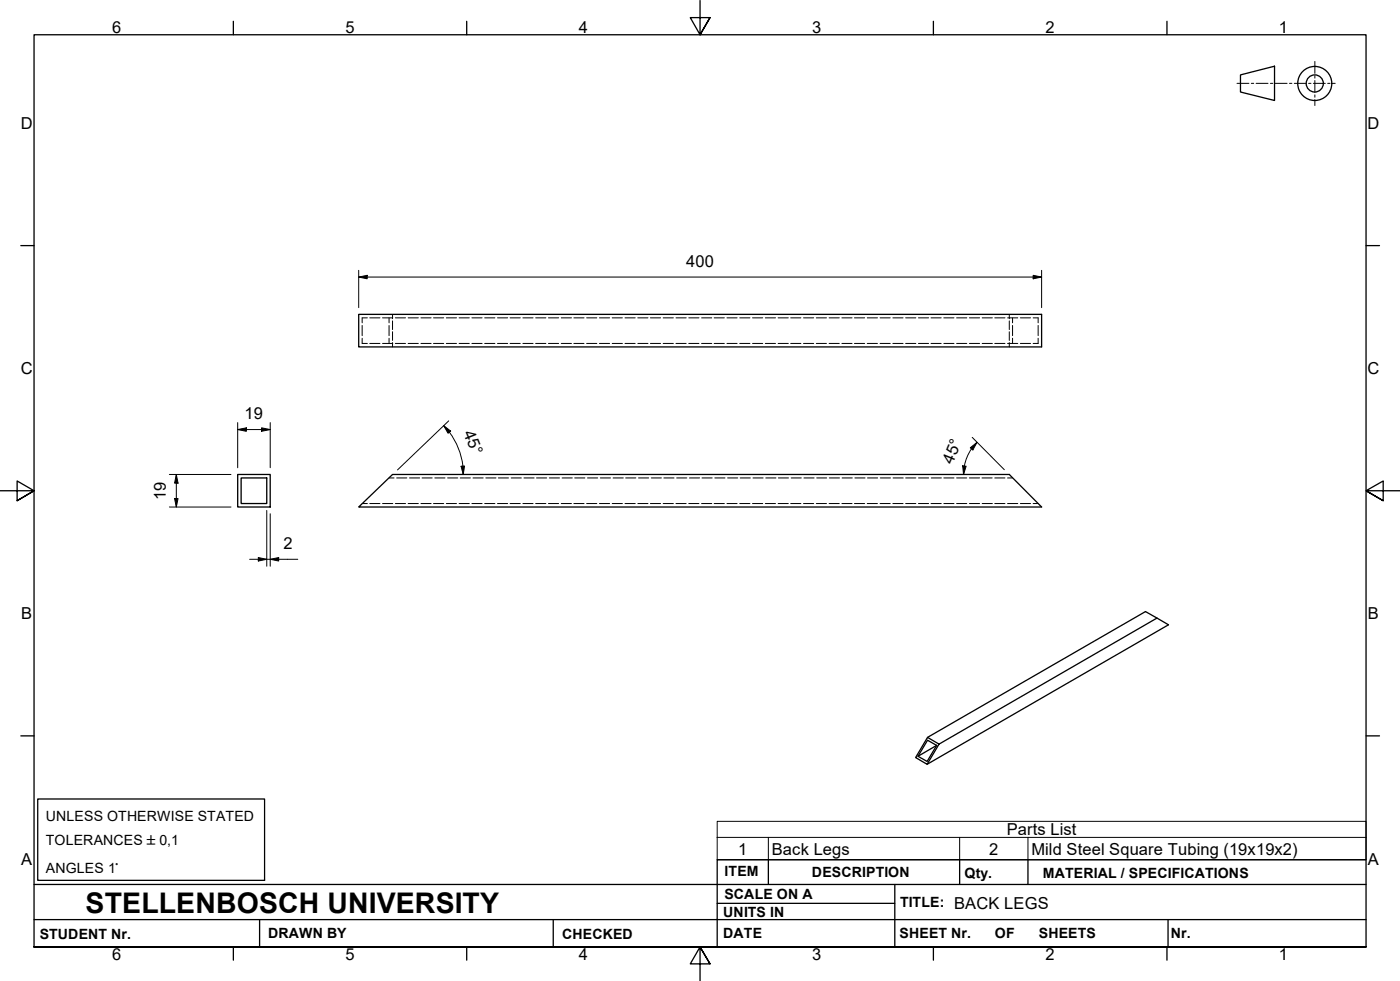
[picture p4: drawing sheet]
<svg xmlns="http://www.w3.org/2000/svg" width="410mm" height="287mm" viewBox="0 0 410 287" stroke-linecap="round" stroke-linejoin="round" font-family="sans-serif">
<!-- layer: Hidden Edges(ISO) -->
<g fill="none" stroke="#000" stroke-width=".29">
<path d="M106 95.3v2.9M106 99v1.5h1.6M107.6 93h-1.6v1.5M108.3 93h3M112 93h3M113.9 93v1.5M113.9 95.3v2.9M113.9 99v1.5M114.9 92v1.3M114.9 93.9v2.6M114.9 97.1v2.5M115.8 93h2.9"/>
<path d="M119.5 93h3M123.3 93h2.9M126.9 93h3M130.7 93h3M134.4 93h3M138.2 93h3M141.9 93h3M145.7 93h3M149.4 93h2.9M153.1 93h3M156.8 93h3M160.6 93h3"/>
<path d="M164.3 93h3M168 93h3M171.8 93h3M175.5 93h3M179.3 93h2.9M183 93h3M186.8 93h2.9M190.4 93h3M194.2 93h3M197.9 93h3M201.7 93h3M205.4 93h3"/>
<path d="M209.1 93h3M212.9 93h2.9M216.6 93h3M220.3 93h3M224.1 93h3M227.8 93h3M231.5 93h3M235.3 93h3M239 93h3M242.8 93h2.9M246.5 93h3M250.2 93h3"/>
<path d="M253.9 93h3M257.7 93h3M261.4 93h3M265.2 93h3M268.9 93h3M272.6 93h3M276.4 93h2.9M280.1 93h3M283.8 93h3M287.6 93h3M291.3 93h3M295 93h3"/>
<path d="M295.5 92v1.3M295.5 93.9v2.6M295.5 97.1v2.5M296.5 93v1.5M296.5 95.3v2.9M296.5 99v1.5M298.8 93h3M302.5 93h1.5v1.5M304 95.3v2.9M304 99v1.5h-1.5M108.3 100.5h3M112 100.5h3"/>
<path d="M114.9 100.3v1.3M115.8 100.5h2.9M119.5 100.5h3M123.3 100.5h2.9M126.9 100.5h3M130.7 100.5h3M134.4 100.5h3M138.2 100.5h3M141.9 100.5h3M145.7 100.5h3M149.4 100.5h2.9M153.1 100.5h3"/>
<path d="M156.8 100.5h3M160.6 100.5h3M164.3 100.5h3M168 100.5h3M171.8 100.5h3M175.5 100.5h3M179.3 100.5h2.9M183 100.5h3M186.8 100.5h2.9M190.4 100.5h3M194.2 100.5h3M197.9 100.5h3"/>
<path d="M201.7 100.5h3M205.4 100.5h3M209.1 100.5h3M212.9 100.5h2.9M216.6 100.5h3M220.3 100.5h3M224.1 100.5h3M227.8 100.5h3M231.5 100.5h3M235.3 100.5h3M239 100.5h3M242.8 100.5h2.9"/>
<path d="M246.5 100.5h3M250.2 100.5h3M253.9 100.5h3M257.7 100.5h3M261.4 100.5h3M265.2 100.5h3M268.9 100.5h3M272.6 100.5h3M276.4 100.5h2.9M280.1 100.5h3M283.8 100.5h3M287.6 100.5h3"/>
<path d="M291.3 100.5h3M295 100.5h3M295.5 100.3v1.3M298.8 100.5h3M113.9 139.9h1.5M116.1 139.9h3M119.9 139.9h3M123.6 139.9h3M127.3 139.9h3M131.1 139.9h2.9M134.7 139.9h3M138.5 139.9h3"/>
<path d="M142.2 139.9h3M145.9 139.9h3M149.7 139.9h3M153.4 139.9h3M157.1 139.9h3M160.8 139.9h3M164.6 139.9h3M168.3 139.9h3M172 139.9h3M175.8 139.9h3M179.5 139.9h3M183.2 139.9h3"/>
<path d="M186.9 139.9h3M190.7 139.9h3M194.4 139.9h3M198.1 139.9h3M201.9 139.9h3M205.5 139.9h3M209.3 139.9h3M213 139.9h3M216.7 139.9h3M220.5 139.9h3M224.2 139.9h3M227.9 139.9h3"/>
<path d="M231.6 139.9h3M235.4 139.9h3M239.1 139.9h3M242.8 139.9h3M246.6 139.9h3M250.3 139.9h3M254 139.9h3M257.7 139.9h3M261.5 139.9h3M265.2 139.9h3M268.9 139.9h3M272.7 139.9h3"/>
<path d="M276.4 139.9h2.9M280.1 139.9h3M283.8 139.9h3M287.5 139.9h3M291.3 139.9h3M295 139.9h1.5M106 147.4h1.6M108.3 147.4h3M112 147.4h3M115.8 147.4h2.9M119.5 147.4h3M123.3 147.4h2.9"/>
<path d="M126.9 147.4h3M130.7 147.4h3M134.4 147.4h3M138.2 147.4h3M141.9 147.4h3M145.7 147.4h3M149.4 147.4h2.9M153.1 147.4h3M156.8 147.4h3M160.6 147.4h3M164.3 147.4h3M168 147.4h3"/>
<path d="M171.8 147.4h3M175.5 147.4h3M179.3 147.4h2.9M183 147.4h3M186.8 147.4h2.9M190.4 147.4h3M194.2 147.4h3M197.9 147.4h3M201.7 147.4h3M205.4 147.4h3M209.1 147.4h3M212.9 147.4h2.9"/>
<path d="M216.6 147.4h3M220.3 147.4h3M224.1 147.4h3M227.8 147.4h3M231.5 147.4h3M235.3 147.4h3M239 147.4h3M242.8 147.4h2.9M246.5 147.4h3M250.2 147.4h3M253.9 147.4h3M257.7 147.4h3"/>
<path d="M261.4 147.4h3M265.2 147.4h3M268.9 147.4h3M272.6 147.4h3M276.4 147.4h2.9M280.1 147.4h3M283.8 147.4h3M287.6 147.4h3M291.3 147.4h3M295 147.4h3M298.8 147.4h3M302.5 147.4h1.5"/>
</g>
<!-- layer: Visible Edges(ISO) -->
<path d="M105 92h200v9.6h-200zM69.6 138.9h9.5v9.5h-9.5zM70.6 139.9h7.5v7.5h-7.5zM105 148.4l9.9-9.5h180.6l9.5 9.5zM338.8 180.9l-63.8 36.9M271.6 215.9l63.8-36.9 6.7 3.9-70.6 40.8M271.6 215.9l3.4 1.9-3.5 5.9-3.4-1.9zM271.6 216.7l2.7 1.5-2.8 4.7-2.7-1.5zM274.3 218.2l-5.5 3.2" fill="none" stroke="#000" stroke-width=".38"/>
<!-- layer: Symbols(ISO) -->
<path d="M210 245.1v-4.7h190v4.7M210 245.1v6.6h190v-6.6M210 245.1h190M225 245.1v6.6M281 245.1v6.6M301 245.1v6.6" fill="none" stroke="#000" stroke-width=".29"/>
<!-- layer: Border_0 -->
<g fill="none" stroke="#000" stroke-width=".38">
<path d="M68.3 6.2v4M136.7 6.2v4M205 .1v10.1l-2.9-5h5.8l-2.9 5 2.9-5M273.3 6.2v4M341.7 6.2v4M6.1 71.9h3.9M400 71.9h3.9M0 143.7h10l-5-2.9v5.8l5-2.9-5 2.9M410 143.7h-10l5-2.9v5.8l-5-2.9 5 2.9M6.1 215.4h3.9M400 215.4h3.9M10 277.2v-267h390v267h-390h390"/>
<path d="M68.3 277.2v3.9M136.7 277.2v3.9M273.3 277.2v3.9M341.7 277.2v3.9M207.9 282.1l-2.9-4.9 2.9 4.9h-5.8l2.9-4.9v10"/>
</g>
<!-- layer: Sketch Geometry(ISO) -->
<g fill="none" stroke="#000" stroke-width=".38">
<path d="M363.2 21.9l10-2.5v10l-10-2.5zM11 233.9h66.5v23.8h-66.5zM10 258.9h390M225 251.7v7.2M262 258.9v18.3M281 251.7v7.2M301 251.7v7.2M400 251.7h-190v25.5M10 277.2h390M10 269.2h390M76 269.2v8M162 269.2v8"/>
<path d="M210 264.4h52M342 269.2v8"/>
<circle cx="385" cy="24.4" r="5"/>
<circle cx="385" cy="24.4" r="2.51"/>
</g>
<g fill="none" stroke="#000" stroke-width=".29">
<path d="M385 18v3.5M362.2 24.4h3.5M366.4 24.4h.7M367.8 24.4h3.5M372 24.4h.7M373.4 24.4h3.5M377.6 24.4h.7M379 24.4h3.5M383.2 24.4h.7M384.6 24.4h3.4M385 22.2v.7M385 23.6v3.5"/>
<path d="M385 27.8v.7M385 29.2v1.7M388.7 24.4h.7M390.1 24.4h.9"/>
</g>
<!-- layer: Dimensions(ISO) -->
<g fill="none" stroke="#000" stroke-width=".29">
<path d="M105 79.1v11M305 79.1v11M105 81.1l2.5-.5v1zM105 81.1h200M302.5 80.6l2.5 .5-2.5 .5zM49.6 138.9h18M51.6 138.9l.5 2.5h-1zM51.6 138.9v9.5M69.6 125.7l2.5-.5v1.1zM69.6 125.7h9.5M69.6 123.7v13.2M76.6 125.2l2.5 .5-2.5 .6z"/>
<path d="M79.1 123.7v13.2M129.9 124.6l2.1 1.6-.8 .6zM129.9 124.6a20.5 20.5 0 0 1 5.6 11.8M131.4 123.2l-15 14.4M135 136.5l1-.1-.4 2.5zM135.5 136.4l.1 2.5M281.9 136.3l1 .2-.8 2.4zM282.4 136.4l-.3 2.5M284.1 131.1l2-1.6-1.2 2.2zM284.7 128l9.4 9.5M286.1 129.5l-1.7 1.9a13.4 13.4 0 0 0-2 5M49.6 148.4h18"/>
<path d="M51.1 145.9h1l-.5 2.5zM78.1 149.4v16.3M79.1 150.4v15.3M73.1 163.7h14.1M75.6 163.2l2.5 .5-2.5 .5zM79.1 163.7l2.5-.5v1z"/>
</g>
<path d="M105 81.1l2.5-.5v1zM302.5 80.6l2.5 .5-2.5 .5zM69.6 125.7l2.5-.5v1.1zM76.6 125.2l2.5 .5-2.5 .6zM129.9 124.6l2.1 1.6-.8 .6zM135 136.5l1-.1-.4 2.5zM281.9 136.3l1 .2-.8 2.4zM284.1 131.1l2-1.6-1.2 2.2zM51.1 145.9h1l-.5 2.5zM51.6 138.9l.5 2.5h-1zM75.6 163.2l2.5 .5-2.5 .5zM79.1 163.7l2.5-.5v1z" fill="#000"/>
<text font-size="8.3" x="25.1" y="267.2">STELLENBOSCH UNIVERSITY</text>
<g font-size="4.8">
<text x="32.8" y="9.7">6</text>
<text x="101.2" y="9.7">5</text>
<text x="169.5" y="9.7">4</text>
<text x="237.8" y="9.7">3</text>
<text x="306.1" y="9.7">2</text>
<text x="374.5" y="9.7">1</text>
<text x="6.1" y="37.8">D</text>
<text x="400.4" y="37.8">D</text>
<text x="200.9" y="78.1">400</text>
<text x="6.1" y="109.6">C</text>
<text x="400.4" y="109.6">C</text>
<text x="71.6" y="122.7">19</text>
<text x="135.6" y="126.6" transform="rotate(68 135.6 126.6)">45°</text>
<text x="278.9" y="136" transform="rotate(-68 278.9 136)">45°</text>
<text x="48.6" y="146.4" transform="rotate(-90 48.6 146.4)">19</text>
<text x="83" y="160.7">2</text>
<text x="6.2" y="181.3">B</text>
<text x="400.5" y="181.3">B</text>
<text x="294.8" y="244.5">Parts List</text>
<text x="216.2" y="250.1">1</text>
<text x="226" y="250.1">Back Legs</text>
<text x="289.6" y="250.1">2</text>
<text x="302" y="250.2">Mild Steel Square Tubing (19x19x2)</text>
<text x="6.2" y="253.1">A</text>
<text x="400.5" y="253.1">A</text>
<text x="279.4" y="266">BACK LEGS</text>
<text x="32.8" y="281.1">6</text>
<text x="101.2" y="281.1">5</text>
<text x="169.5" y="281.1">4</text>
<text x="237.8" y="281.1">3</text>
<text x="306.1" y="281.1">2</text>
<text x="374.5" y="281.1">1</text>
</g>
<g font-size="4.1">
<text x="13.5" y="240.3">UNLESS OTHERWISE STATED</text>
<text x="13.5" y="247.3">TOLERANCES ±0,1</text>
<text x="13.5" y="255.4">ANGLES 1°</text>
<text x="212.2" y="256.5">ITEM</text>
<text x="237.7" y="256.7">DESCRIPTION</text>
<text x="282.4" y="256.9">Qty.</text>
<text x="305.4" y="256.9">MATERIAL / SPECIFICATIONS</text>
<text x="212.1" y="263">SCALE ON A</text>
<text x="211.8" y="268.4">UNITS IN</text>
<text x="263.5" y="265.6">TITLE:</text>
<text x="11.6" y="274.8">STUDENT Nr.</text>
<text x="78.5" y="274.6">DRAWN BY</text>
<text x="164.6" y="274.8">CHECKED</text>
<text x="211.8" y="274.6">DATE</text>
<text x="263.4" y="274.6">SHEET Nr.</text>
<text x="291.3" y="274.6">OF</text>
<text x="304.2" y="274.6">SHEETS</text>
<text x="342.8" y="274.5">Nr.</text>
</g>
</svg>
